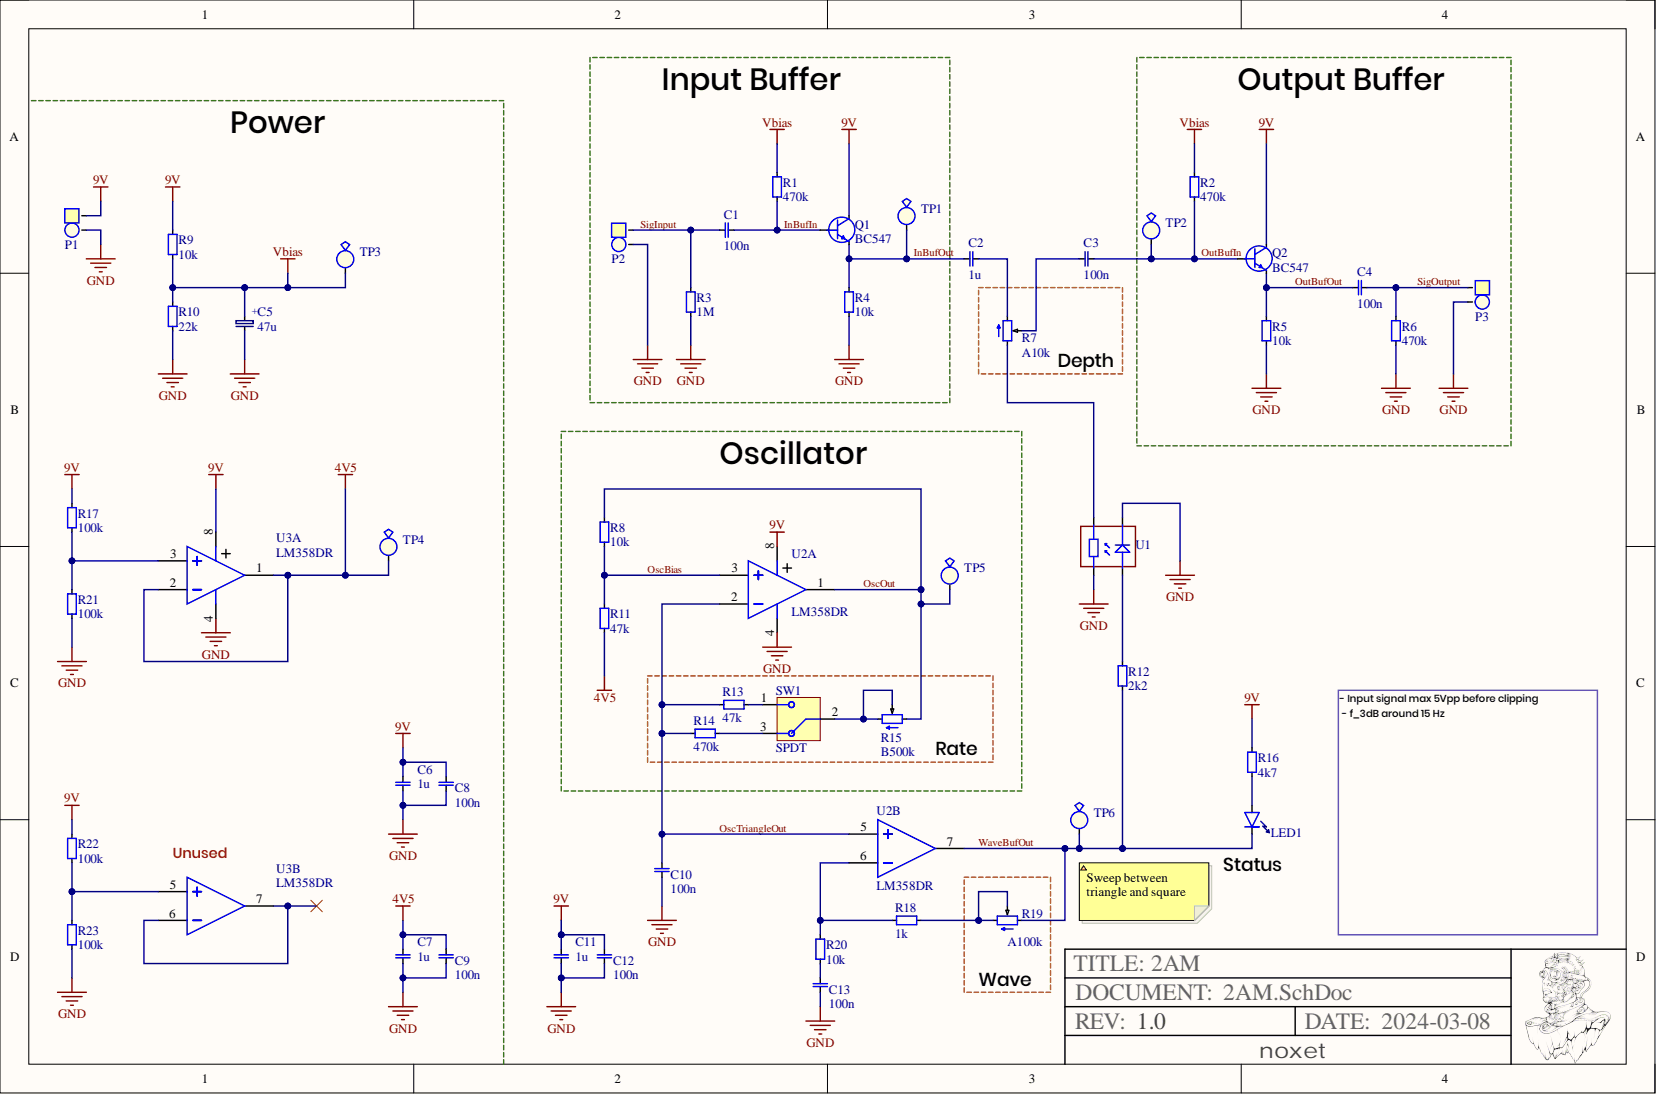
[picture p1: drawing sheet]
# Altium project 2AM.PrjPcb
Revision: 1.0; Title: 2AM
1 sheet, 52 parts. Net scope: global (net labels, ports and power ports of the same name join across sheets).
Board file: 2AM.PcbDoc

## Sheet 2AM.SchDoc: 2AM
size A4; SheetNumber: 1; SheetTotal: 1

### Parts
C1  value 100n  [0805, cap]  (hidden comment: TH, cap)
C2  value 1u  [0805, cap]  (hidden comment: TH, cap)
C3  value 100n  [0805, cap]  (hidden comment: TH, cap)
C4  value 100n  [0805, cap]  (hidden comment: TH, cap)
C5  value 47u  [Cap, SMD, Polar, 5.3x5.3mm]  (hidden comment: Capacitor, TH 2mm)
C6  value 1u  [0805, cap]  (hidden comment: TH, cap)
C7  value 1u  [0805, cap]  (hidden comment: TH, cap)
C8  value 100n  [0805, cap]  (hidden comment: TH, cap)
C9  value 100n  [0805, cap]  (hidden comment: TH, cap)
C10  value 100n  [0805, cap]  (hidden comment: TH, cap)
C11  value 1u  [0805, cap]  (hidden comment: TH, cap)
C12  value 100n  [0805, cap]  (hidden comment: TH, cap)
C13  value 100n  [0805, cap]  (hidden comment: TH, cap)
LED1  0805, LED  [LED_Radial_5mm_Standoff_10mm]  (value not drawn)
P1  1x2 Pin Header  [padtwo_L]  (value not drawn)
P2  1x2 Pin Header  [padtwo_L]  (value not drawn)
P3  1x2 Pin Header  [padtwo_L]  (value not drawn)
Q1  BC547  [BC547_TO-92_BENT]
Q2  BC547  [BC547_TO-92_BENT]
R1  value 470k  [0805]  (hidden comment: TH, resistor)
R2  value 470k  [0805]  (hidden comment: TH, resistor)
R3  value 1M  [0805]  (hidden comment: TH, resistor)
R4  value 10k  [0805]  (hidden comment: TH, resistor)
R5  value 10k  [0805]  (hidden comment: TH, resistor)
R6  value 470k  [0805]  (hidden comment: TH, resistor)
R7  value A10k  [RK09_15mm]  (hidden comment: Potentiometer)
R8  value 10k  [0805]  (hidden comment: TH, resistor)
R9  value 10k  [0805]  (hidden comment: TH, resistor)
R10  value 22k  [0805]  (hidden comment: TH, resistor)
R11  value 47k  [0805]  (hidden comment: TH, resistor)
R12  value 2k2  [0805]  (hidden comment: TH, resistor)
R13  value 47k  [0805]  (hidden comment: TH, resistor)
R14  value 470k  [0805]  (hidden comment: TH, resistor)
R15  value B500k  [RK09_15mm]  (hidden comment: Potentiometer)
R16  value 4k7  [0805]  (hidden comment: TH, resistor)
R17  value 100k  [0805]  (hidden comment: TH, resistor)
R18  value 1k  [0805]  (hidden comment: TH, resistor)
R19  value A100k  [RK09_15mm]  (hidden comment: Potentiometer)
R20  value 10k  [0805]  (hidden comment: TH, resistor)
R21  value 100k  [0805]  (hidden comment: TH, resistor)
R22  value 100k  [0805]  (hidden comment: TH, resistor)
R23  value 100k  [0805]  (hidden comment: TH, resistor)
SW1  SPDT  [SW_SPDT_SMTS-102-A2]
TP1  In buf out  [testPoint]  (value not drawn)
TP2  Out Buf In  [testPoint]  (value not drawn)
TP3  Vbias  [testPoint]  (value not drawn)
TP4  4V5  [testPoint]  (value not drawn)
TP5  Osc Out  [testPoint]  (value not drawn)
TP6  Wave Buf Out  [testPoint]  (value not drawn)
U1  Optocoupler  [Optocoupler LED+LDR]  (value not drawn)
U2  LM358DR  [SOIC8]  (parts A,B of 2)
U3  LM358DR  [SOIC8]  (parts A,B of 2)

### Blocks framed on the sheet
Input Buffer: C1 P2 Q1 R1 R3 R4 TP1
Output Buffer: C4 P3 Q2 R2 R5 R6 TP2
Depth: R7
Oscillator: R8 R11 TP5 U2
Rate: R13-R15 SW1
Wave: R19

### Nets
4V5: C7.2 C9.2 R11.1 TP4.0 U3.1(OUT) U3.2(IN-)
9V: C6.2 C8.2 C11.2 C12.2 P1.1 Q1.1(C) Q2.1(C) R9.2 R16.1 R17.2 R22.2 U2.8(V+) U3.8(V+)
GND: C5.1 C6.1 C7.1 C8.1 C9.1 C10.1 C11.1 C12.1 C13.1 P1.2 P2.2 P3.2 R3.1 R4.1 R5.1 R6.1 R10.1 R21.1 R23.1 U1.3 U1.K U2.4(V-) U3.4(V-)
Vbias: C5.2 R1.2 R2.2 R9.1 R10.2 TP3.0
InBufIn: C1.2 Q1.2(B) R1.1
InBufOut: C2.2 Q1.3(E) R4.2 TP1.0
OscBias: R8.2 R11.2 U2.3(IN+)
OscOut: R8.1 R15.1 TP5.0 U2.1(OUT)
OscTriangleOut: C10.2 R13.1 R14.1 U2.2(IN-) U2.5(IN+)
OutBufIn: C3.2 Q2.2(B) R2.1 TP2.0
OutBufOut: C4.1 Q2.3(E) R5.2
SigInput: C1.1 P2.1 R3.2
SigOutput: C4.2 P3.1 R6.2
WaveBufOut: LED1.0(Cathode) R12.2 R19.1 TP6.0 U2.7(OUT)
NetC2_1: C2.1 R7.3
NetC3_1: C3.1 R7.2
NetC13_2: C13.2 R20.1
NetLED1_1: LED1.1 R16.2
NetR7_1: R7.1 U1.4
NetR12_1: R12.1 U1.A
NetR13_2: R13.2 SW1.1
NetR14_2: R14.2 SW1.3
NetR15_2: R15.2 R15.3 SW1.2
NetR17_1: R17.1 R21.2 U3.3(IN+)
NetR18_1: R18.1 R20.2 U2.6(IN-)
NetR18_2: R18.2 R19.2 R19.3
NetR22_1: R22.1 R23.2 U3.5(IN+)
NetU3_6: U3.6(IN-) U3.7(OUT)

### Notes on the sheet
- Power
- (near U3) Unused
- (near LED1) Status
- (near TP6) Sweep between triangle and square
- - Input signal max 5Vpp before clipping
  - f_3dB around 15 Hz
